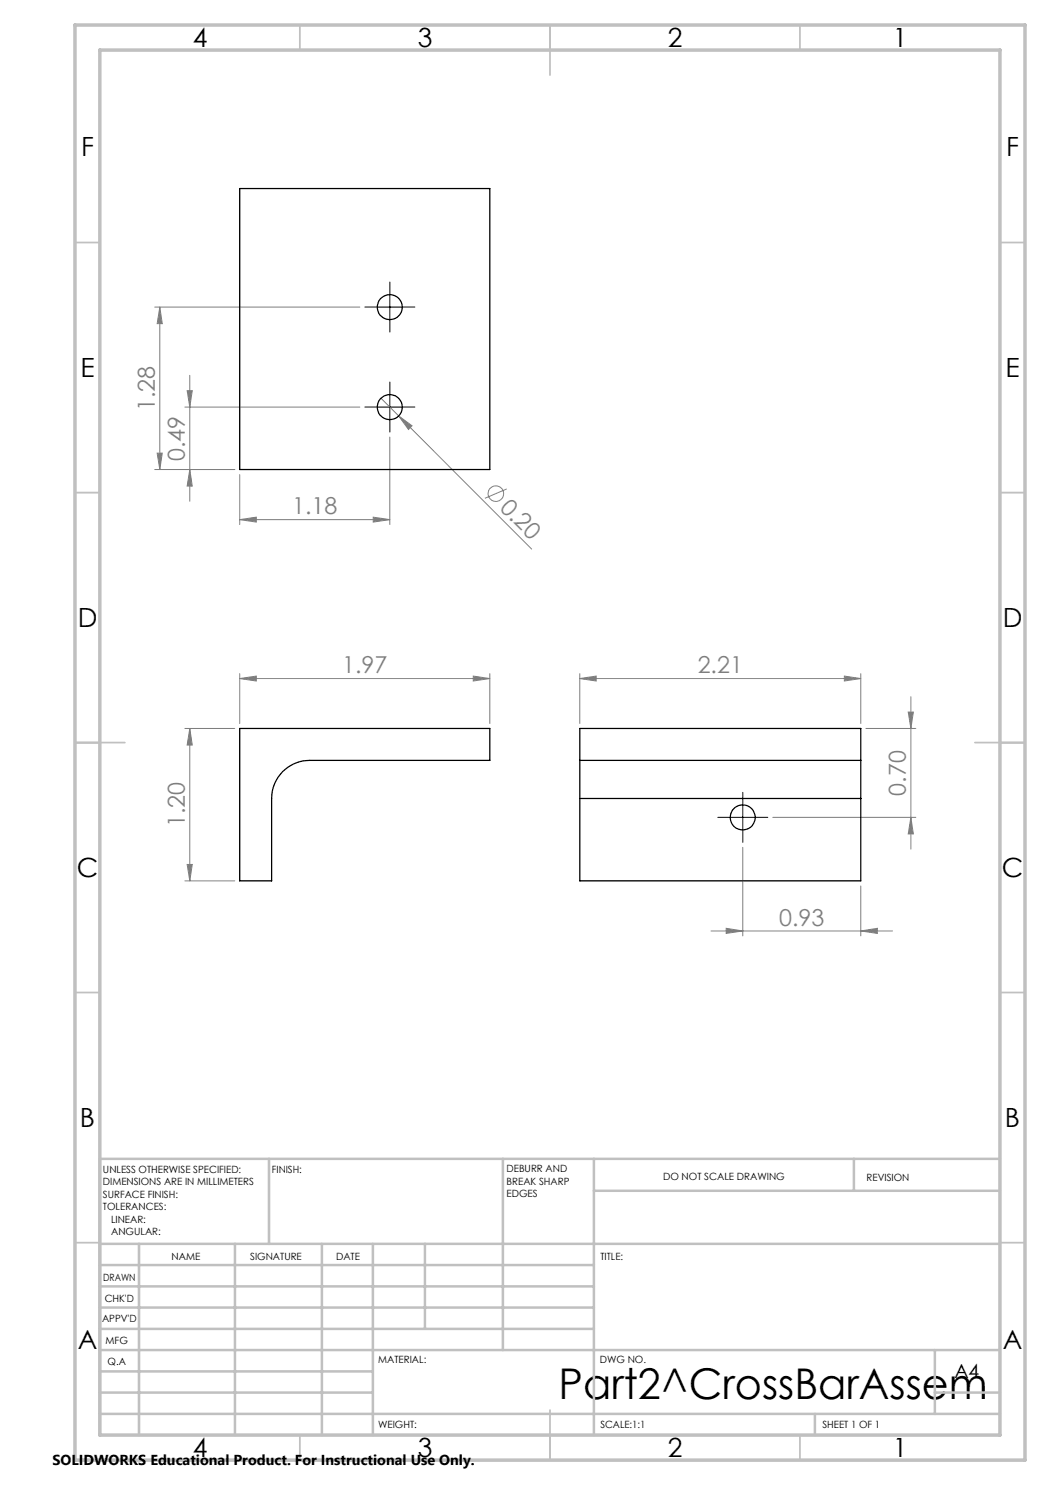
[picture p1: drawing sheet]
<svg xmlns="http://www.w3.org/2000/svg" width="210mm" height="297mm" viewBox="0 0 210 297" stroke-linecap="round" stroke-linejoin="round" font-family="sans-serif">
<g fill="none" stroke="#808080" stroke-width=".2">
<path d="M30.9 61.4h41.1M32 61.4v32.5M32 61.4l.5 3.3h-1.1zM37.4 78.1h1.1l-.5 3.3zM38 75.1v25.2M76.2 79.7l3.5 3.5M31.4 90.6h1.1l-.5 3.3zM37 81.4h35M38 93.9l.5 3.3h-1.1zM47 93.9h-16.1M47.9 94.9v10M78 87.4v17.5"/>
<path d="M79.7 83.2l2.7 2-.7 .7zM79.7 83.2l26.6 26.6M101.4 97.8l-4.4 1.9M47.9 103.9l3.4-.5v1zM47.9 103.9h30.1M74.6 103.4l3.4 .5-3.4 .5zM47.9 135.7l3.4-.5v1zM47.9 134.7v10M47.9 135.7h50.1M94.7 135.2l3.3 .5-3.3 .5zM98 134.7v10M116 135.7l3.2-.5v1z"/>
<path d="M116 135.7h56.2M116 134.7v10M168.9 135.2l3.3 .5-3.3 .5zM172.2 134.7v10M182.2 139.3v30.5M37 145.7h10M38 145.7l.5 3.3h-1.1zM38 145.7v30.5M173.2 145.7h10M181.6 142.4h1.1l-.5 3.3zM37 176.2h10M37.4 172.9h1.1l-.5 3.3z"/>
<path d="M148.6 169.5v17.7M154.6 163.5h28.6M172.2 177.2v10M182.2 163.5l.5 3.3h-1.1zM142.2 186.2h36.3M145.2 185.7l3.4 .5-3.4 .5zM172.2 186.2l3.3-.5v1z"/>
<circle cx="99.2" cy="98.7" r="1.55"/>
</g>
<path d="M78 58.9v-2.5M75.5 61.4h-2.5M78 63.9v2.5M78 78.9v-2.5M80.5 61.4h2.5M75.5 81.4h-2.5M78 83.9v2.5M80.5 81.4h2.5M146.1 163.5h-2.5M148.6 161v-2.5M148.6 166v2.5M151.1 163.5h2.5" fill="none" stroke="#000" stroke-width=".2" stroke-dasharray="15.2 1.3 1.3 1.3"/>
<path d="M78 58.9v5M75.5 61.4h5M78 78.9v5M75.5 81.4h5M146.1 163.5h5M148.6 161v5" fill="none" stroke="#000" stroke-width=".2"/>
<g fill="none" stroke="#c0c0c0" stroke-width=".35">
<path d="M60 5v5M110 5v10M160 5v5M15 48.5h5M200 48.5h5M15 98.5h5M200 98.5h5M15 148.5h10M195 148.5h10M15 198.5h5M200 198.5h5M15 248.5h5"/>
<path d="M200 248.5h5M60 287v5M110 282v10M160 287v5"/>
</g>
<g fill="none" stroke="#c0c0c0" stroke-width=".5">
<path d="M53.8 231.8v17M100.6 231.8v38.2M118.8 231.8v55.2M118.8 238.2h81.2M170.8 231.8v6.4M200 231.8h-180v55.2M20 248.8h180M20 257.3h98.8M20 253h98.8M27.8 248.8v38.2M47 248.8v38.2M64.4 248.8v38.2"/>
<path d="M74.6 248.8v38.2M85 248.8v17M20 265.8h98.8M20 261.5h98.8M20 278.5h54.6M20 274.3h54.6M20 270h180M187 278.5h13M187 270v12.8M20 282.8h180M163 282.8v4.2"/>
</g>
<path d="M15 5h190v287h-190zM20 10h180v277h-180z" fill="none" stroke="#c0c0c0" stroke-width=".7"/>
<g fill="#808080">
<path d="M79.7 83.2l2.7 2-.7 .7z"/>
<path d="M47.9 135.7l3.4-.5v1zM94.7 135.2l3.3 .5-3.3 .5zM47.9 103.9l3.4-.5v1zM74.6 103.4l3.4 .5-3.4 .5z"/>
<path d="M116 135.7l3.2-.5v1zM168.9 135.2l3.3 .5-3.3 .5zM145.2 185.7l3.4 .5-3.4 .5zM172.2 186.2l3.3-.5v1z"/>
<path d="M38 93.9l.5 3.3h-1.1zM37.4 78.1h1.1l-.5 3.3z"/>
<path d="M37.4 172.9h1.1l-.5 3.3zM38 145.7l.5 3.3h-1.1z"/>
<path d="M32 61.4l.5 3.3h-1.1zM31.4 90.6h1.1l-.5 3.3zM181.6 142.4h1.1l-.5 3.3zM182.2 163.5l.5 3.3h-1.1z"/>
</g>
<g fill="none" stroke="#000" stroke-width=".25">
<path d="M47.9 37.7h50.1v56.2h-50.1zM47.9 145.7h50.1v6.4h-36.1a7.6 7.6 0 0 0-7.6 7.6v16.5h-6.4zM116 152.1v7.6M116 159.7v16.5h56.2v-16.5M116 152.1h56.2M116 152.1v-6.4h56.2v6.4M116 159.7h56.2M172.2 152.1v7.6"/>
<circle cx="77.9" cy="61.4" r="2.5"/>
<circle cx="77.9" cy="81.4" r="2.5"/>
<circle cx="148.5" cy="163.5" r="2.51"/>
</g>
<text font-size="8.5" x="111.7" y="279.7">Part2^CrossBarAssem</text>
<g font-size="5.3">
<text x="38.5" y="9.5">4</text>
<text x="83.5" y="9.5">3</text>
<text x="133.6" y="9.5">2</text>
<text x="178.6" y="9.5">1</text>
<text x="16.2" y="31.2">F</text>
<text x="201.2" y="31.2">F</text>
<text x="16.1" y="75.5">E</text>
<text x="201.1" y="75.5">E</text>
<text x="15.5" y="125.5">D</text>
<text x="200.5" y="125.5">D</text>
<text x="15.4" y="175.5">C</text>
<text x="200.4" y="175.5">C</text>
<text x="16" y="225.5">B</text>
<text x="201" y="225.5">B</text>
<text x="15.5" y="269.7">A</text>
<text x="200.5" y="269.7">A</text>
<text x="38.5" y="291.5">4</text>
<text x="83.5" y="291.5">3</text>
<text x="133.6" y="291.5">2</text>
<text x="178.6" y="291.5">1</text>
</g>
<g font-size="4.7" fill="#808080">
<text x="31" y="82.2" transform="rotate(-90 31 82.2)">1.28</text>
<text x="37" y="92.2" transform="rotate(-90 37 92.2)">0.49</text>
<text x="99.8" y="101.7" transform="rotate(45 99.8 101.7)">0.20</text>
<text x="58.4" y="102.9">1.18</text>
<text x="68.4" y="134.7">1.97</text>
<text x="139.5" y="134.7">2.21</text>
<text x="181.2" y="159.1" transform="rotate(-90 181.2 159.1)">0.70</text>
<text x="37" y="165.5" transform="rotate(-90 37 165.5)">1.20</text>
<text x="155.8" y="185.2">0.93</text>
</g>
<text font-size="3.9" x="190.9" y="275.5">A4</text>
<text font-size="2.9" x="10.5" y="292.9">SOLIDWORKS Educational Product. For Instructional Use Only.</text>
<g font-size="2">
<text x="20.6" y="234.6">UNLESS OTHERWISE SPECIFIED:</text>
<text x="20.6" y="237.1">DIMENSIONS ARE IN MILLIMETERS</text>
<text x="20.6" y="239.6">SURFACE FINISH:</text>
<text x="54.4" y="234.6">FINISH:</text>
<text x="101.3" y="234.5">DEBURR AND</text>
<text x="101.3" y="237">BREAK SHARP</text>
<text x="101.3" y="239.5">EDGES</text>
<text x="132.6" y="236">DO NOT SCALE DRAWING</text>
<text x="173.3" y="236.2">REVISION</text>
<text x="20.6" y="242.1">TOLERANCES:</text>
<text x="22.2" y="244.6">LINEAR:</text>
<text x="22.2" y="247.1">ANGULAR:</text>
<text x="34.3" y="252">NAME</text>
<text x="50" y="251.9">SIGNATURE</text>
<text x="67.2" y="251.9">DATE</text>
<text x="120.1" y="251.9">TITLE:</text>
<text x="20.6" y="256.1">DRAWN</text>
<text x="20.9" y="260.3">CHK'D</text>
<text x="20.4" y="264.4">APPV'D</text>
<text x="21.1" y="268.8">MFG</text>
<text x="21.5" y="273">Q.A</text>
<text x="75.6" y="272.5">MATERIAL:</text>
<text x="120" y="272.5">DWG NO.</text>
<text x="75.6" y="285.5">WEIGHT:</text>
<text x="120.1" y="285.6">SCALE:1:1</text>
<text x="164.5" y="285.6">SHEET 1 OF 1</text>
</g>
</svg>
